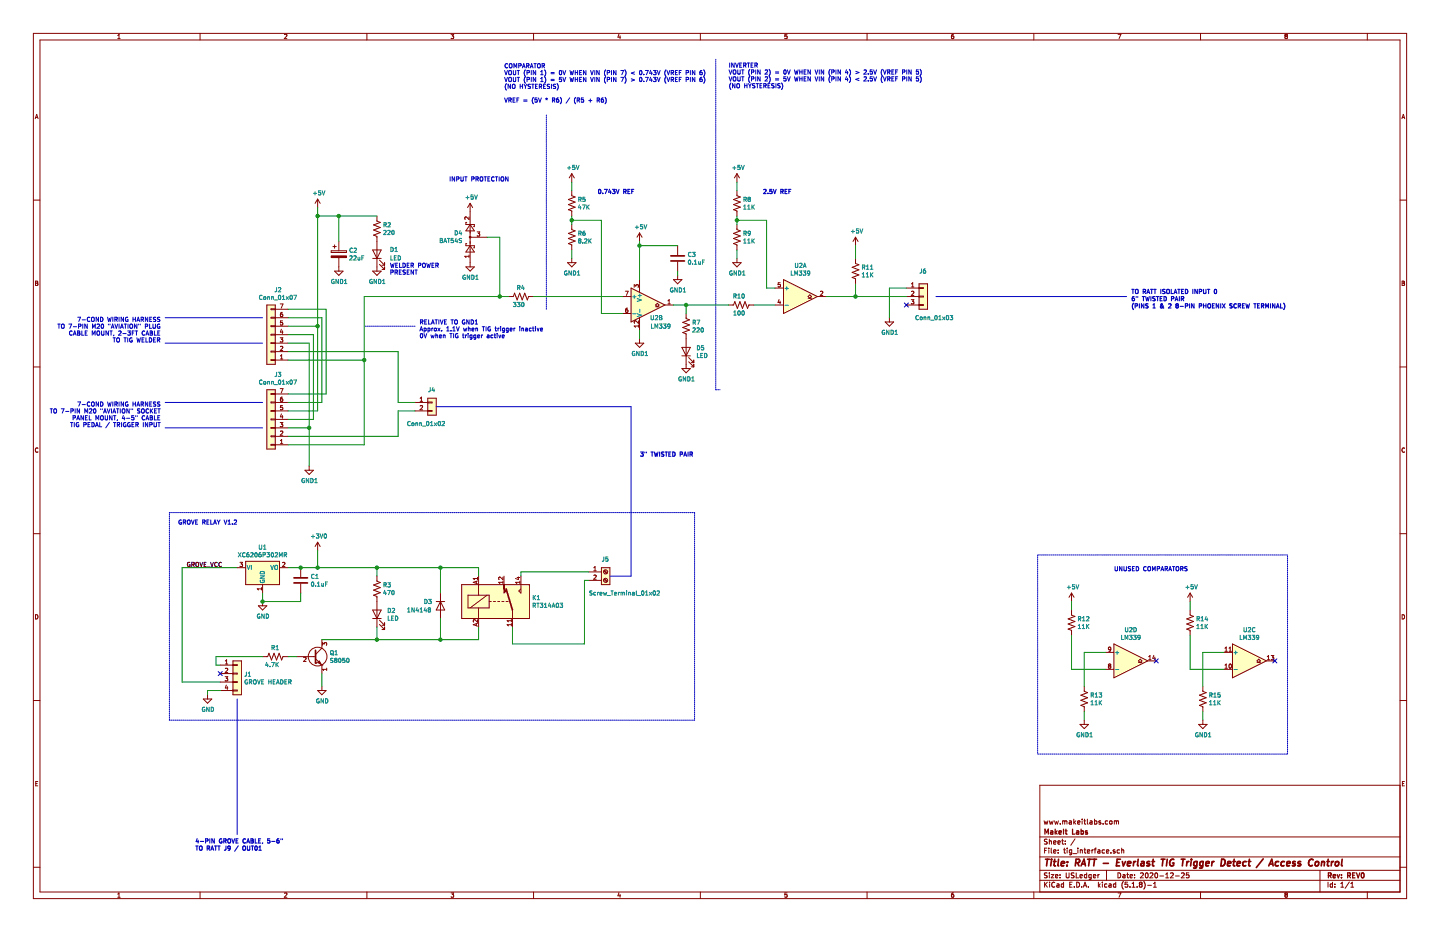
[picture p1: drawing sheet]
EESchema Schematic File Version 4
EELAYER 30 0
EELAYER END
$Descr USLedger 17000 11000
encoding utf-8
Sheet 1 1
Title "RATT - Everlast TIG Trigger Detect / Access Control"
Date "2020-12-25"
Rev "REV0"
Comp "MakeIt Labs"
Comment1 "www.makeitlabs.com"
Comment2 ""
Comment3 ""
Comment4 ""
$EndDescr
$Comp
L Comparator:LM339 U2
U 1 1
P 9450 3500
F 0 "U2" H 9450 3867 50  0000 C CNN
F 1 "LM339" H 9450 3776 50  0000 C CNN
F 2 "" H 9400 3600 50  0001 C CNN
F 3 "https://www.st.com/resource/en/datasheet/lm139.pdf" H 9500 3700 50  0001 C CNN
	1    9450 3500
	1    0    0    -1  
$EndComp
$Comp
L Comparator:LM339 U2
U 2 1
P 7650 3600
F 0 "U2" H 7750 3450 50  0000 C CNN
F 1 "LM339" H 7800 3350 50  0000 C CNN
F 2 "" H 7600 3700 50  0001 C CNN
F 3 "https://www.st.com/resource/en/datasheet/lm139.pdf" H 7700 3800 50  0001 C CNN
	2    7650 3600
	1    0    0    -1  
$EndComp
$Comp
L Comparator:LM339 U2
U 3 1
P 14750 7800
F 0 "U2" H 14750 8167 50  0000 C CNN
F 1 "LM339" H 14750 8076 50  0000 C CNN
F 2 "" H 14700 7900 50  0001 C CNN
F 3 "https://www.st.com/resource/en/datasheet/lm139.pdf" H 14800 8000 50  0001 C CNN
	3    14750 7800
	1    0    0    -1  
$EndComp
$Comp
L Comparator:LM339 U2
U 4 1
P 13350 7800
F 0 "U2" H 13350 8167 50  0000 C CNN
F 1 "LM339" H 13350 8076 50  0000 C CNN
F 2 "" H 13300 7900 50  0001 C CNN
F 3 "https://www.st.com/resource/en/datasheet/lm139.pdf" H 13400 8000 50  0001 C CNN
	4    13350 7800
	1    0    0    -1  
$EndComp
$Comp
L Comparator:LM339 U2
U 5 1
P 7650 3600
F 0 "U2" H 7608 3600 50  0001 L CNN
F 1 "LM339" H 7608 3555 50  0001 L CNN
F 2 "" H 7600 3700 50  0001 C CNN
F 3 "https://www.st.com/resource/en/datasheet/lm139.pdf" H 7700 3800 50  0001 C CNN
	5    7650 3600
	1    0    0    -1  
$EndComp
$Comp
L Connector_Generic:Conn_01x07 J2
U 1 1
P 3200 3950
F 0 "J2" H 3118 3425 50  0000 C CNN
F 1 "Conn_01x07" H 3118 3516 50  0000 C CNN
F 2 "" H 3200 3950 50  0001 C CNN
F 3 "~" H 3200 3950 50  0001 C CNN
	1    3200 3950
	-1   0    0    1   
$EndComp
$Comp
L Connector_Generic:Conn_01x07 J3
U 1 1
P 3200 4950
F 0 "J3" H 3118 4425 50  0000 C CNN
F 1 "Conn_01x07" H 3118 4516 50  0000 C CNN
F 2 "" H 3200 4950 50  0001 C CNN
F 3 "~" H 3200 4950 50  0001 C CNN
	1    3200 4950
	-1   0    0    1   
$EndComp
Wire Wire Line
	3400 3650 3850 3650
Wire Wire Line
	3850 3650 3850 4650
Wire Wire Line
	3850 4650 3400 4650
Wire Wire Line
	3400 3750 3800 3750
Wire Wire Line
	3800 3750 3800 4750
Wire Wire Line
	3800 4750 3400 4750
Wire Wire Line
	3400 3850 3750 3850
Wire Wire Line
	3750 3850 3750 4850
Wire Wire Line
	3750 4850 3400 4850
Wire Wire Line
	3400 3950 3700 3950
Wire Wire Line
	3700 3950 3700 4950
Wire Wire Line
	3700 4950 3400 4950
Wire Wire Line
	3400 4050 3650 4050
Wire Wire Line
	3650 4050 3650 5050
Wire Wire Line
	3650 5050 3400 5050
Wire Wire Line
	3400 4250 4300 4250
Wire Wire Line
	4300 4250 4300 5250
Wire Wire Line
	4300 5250 3400 5250
$Comp
L Relay:RT314A03 K1
U 1 1
P 5850 7100
F 0 "K1" H 6280 7146 50  0000 L CNN
F 1 "RT314A03" H 6280 7055 50  0000 L CNN
F 2 "Relay_THT:Relay_SPDT_Schrack-RT1-16A-FormC_RM5mm" H 7400 7050 50  0001 C CNN
F 3 "https://www.te.com/commerce/DocumentDelivery/DDEController?Action=srchrtrv&DocNm=RT1_bistable&DocType=DS&DocLang=English" H 5850 7100 50  0001 C CNN
	1    5850 7100
	1    0    0    -1  
$EndComp
Wire Wire Line
	3650 5050 3650 5500
Connection ~ 3650 5050
$Comp
L power:GND1 #PWR03
U 1 1
P 3650 5500
F 0 "#PWR03" H 3650 5250 50  0001 C CNN
F 1 "GND1" H 3655 5327 50  0000 C CNN
F 2 "" H 3650 5500 50  0001 C CNN
F 3 "" H 3650 5500 50  0001 C CNN
	1    3650 5500
	1    0    0    -1  
$EndComp
$Comp
L Device:LED D5
U 1 1
P 8100 4150
F 0 "D5" V 8139 4032 50  0000 R CNN
F 1 "LED" V 8048 4032 50  0000 R CNN
F 2 "" H 8100 4150 50  0001 C CNN
F 3 "~" H 8100 4150 50  0001 C CNN
	1    8100 4150
	0    -1   -1   0   
$EndComp
$Comp
L Device:R_US R7
U 1 1
P 8100 3850
F 0 "R7" H 8168 3896 50  0000 L CNN
F 1 "220" H 8168 3805 50  0000 L CNN
F 2 "" V 8140 3840 50  0001 C CNN
F 3 "~" H 8100 3850 50  0001 C CNN
	1    8100 3850
	1    0    0    -1  
$EndComp
$Comp
L power:GND1 #PWR016
U 1 1
P 8100 4300
F 0 "#PWR016" H 8100 4050 50  0001 C CNN
F 1 "GND1" H 8105 4127 50  0000 C CNN
F 2 "" H 8100 4300 50  0001 C CNN
F 3 "" H 8100 4300 50  0001 C CNN
	1    8100 4300
	1    0    0    -1  
$EndComp
Wire Wire Line
	7950 3600 8100 3600
Wire Wire Line
	8100 3600 8100 3700
$Comp
L power:GND1 #PWR014
U 1 1
P 7550 4000
F 0 "#PWR014" H 7550 3750 50  0001 C CNN
F 1 "GND1" H 7555 3827 50  0000 C CNN
F 2 "" H 7550 4000 50  0001 C CNN
F 3 "" H 7550 4000 50  0001 C CNN
	1    7550 4000
	1    0    0    -1  
$EndComp
Wire Wire Line
	7550 3900 7550 4000
Wire Wire Line
	8900 3600 9150 3600
$Comp
L Device:R_US R10
U 1 1
P 8750 3600
F 0 "R10" V 8850 3550 50  0000 L CNN
F 1 "100" V 8650 3550 50  0000 L CNN
F 2 "" V 8790 3590 50  0001 C CNN
F 3 "~" H 8750 3600 50  0001 C CNN
	1    8750 3600
	0    -1   -1   0   
$EndComp
$Comp
L power:+5V #PWR013
U 1 1
P 7550 2850
F 0 "#PWR013" H 7550 2700 50  0001 C CNN
F 1 "+5V" H 7565 3023 50  0000 C CNN
F 2 "" H 7550 2850 50  0001 C CNN
F 3 "" H 7550 2850 50  0001 C CNN
	1    7550 2850
	1    0    0    -1  
$EndComp
$Comp
L Device:C C3
U 1 1
P 8000 3050
F 0 "C3" H 8115 3096 50  0000 L CNN
F 1 "0.1uF" H 8115 3005 50  0000 L CNN
F 2 "" H 8038 2900 50  0001 C CNN
F 3 "~" H 8000 3050 50  0001 C CNN
	1    8000 3050
	1    0    0    -1  
$EndComp
$Comp
L power:GND1 #PWR015
U 1 1
P 8000 3250
F 0 "#PWR015" H 8000 3000 50  0001 C CNN
F 1 "GND1" H 8005 3077 50  0000 C CNN
F 2 "" H 8000 3250 50  0001 C CNN
F 3 "" H 8000 3250 50  0001 C CNN
	1    8000 3250
	1    0    0    -1  
$EndComp
Wire Wire Line
	8000 3250 8000 3200
Wire Wire Line
	8000 2900 7550 2900
Wire Wire Line
	7550 2850 7550 2900
Connection ~ 7550 2900
Wire Wire Line
	7550 2900 7550 3300
$Comp
L Connector_Generic:Conn_01x03 J6
U 1 1
P 10900 3500
F 0 "J6" H 10850 3800 50  0000 L CNN
F 1 "Conn_01x03" H 10800 3250 50  0000 L CNN
F 2 "" H 10900 3500 50  0001 C CNN
F 3 "~" H 10900 3500 50  0001 C CNN
	1    10900 3500
	1    0    0    -1  
$EndComp
Wire Wire Line
	10100 3500 10700 3500
$Comp
L power:GND1 #PWR020
U 1 1
P 10500 3750
F 0 "#PWR020" H 10500 3500 50  0001 C CNN
F 1 "GND1" H 10505 3577 50  0000 C CNN
F 2 "" H 10500 3750 50  0001 C CNN
F 3 "" H 10500 3750 50  0001 C CNN
	1    10500 3750
	1    0    0    -1  
$EndComp
NoConn ~ 10700 3600
Wire Wire Line
	10700 3400 10500 3400
Wire Wire Line
	10500 3400 10500 3750
$Comp
L Device:R_US R11
U 1 1
P 10100 3200
F 0 "R11" H 10168 3246 50  0000 L CNN
F 1 "11K" H 10168 3155 50  0000 L CNN
F 2 "" V 10140 3190 50  0001 C CNN
F 3 "~" H 10100 3200 50  0001 C CNN
	1    10100 3200
	1    0    0    -1  
$EndComp
$Comp
L power:+5V #PWR019
U 1 1
P 10100 2900
F 0 "#PWR019" H 10100 2750 50  0001 C CNN
F 1 "+5V" H 10115 3073 50  0000 C CNN
F 2 "" H 10100 2900 50  0001 C CNN
F 3 "" H 10100 2900 50  0001 C CNN
	1    10100 2900
	1    0    0    -1  
$EndComp
Wire Wire Line
	10100 2900 10100 3050
Wire Wire Line
	10100 3350 10100 3500
$Comp
L Device:R_US R8
U 1 1
P 8700 2400
F 0 "R8" H 8768 2446 50  0000 L CNN
F 1 "11K" H 8768 2355 50  0000 L CNN
F 2 "" V 8740 2390 50  0001 C CNN
F 3 "~" H 8700 2400 50  0001 C CNN
	1    8700 2400
	1    0    0    -1  
$EndComp
$Comp
L Device:R_US R9
U 1 1
P 8700 2800
F 0 "R9" H 8768 2846 50  0000 L CNN
F 1 "11K" H 8768 2755 50  0000 L CNN
F 2 "" V 8740 2790 50  0001 C CNN
F 3 "~" H 8700 2800 50  0001 C CNN
	1    8700 2800
	1    0    0    -1  
$EndComp
$Comp
L power:GND1 #PWR018
U 1 1
P 8700 3050
F 0 "#PWR018" H 8700 2800 50  0001 C CNN
F 1 "GND1" H 8705 2877 50  0000 C CNN
F 2 "" H 8700 3050 50  0001 C CNN
F 3 "" H 8700 3050 50  0001 C CNN
	1    8700 3050
	1    0    0    -1  
$EndComp
Wire Wire Line
	8700 2950 8700 3050
Wire Wire Line
	8700 2550 8700 2600
$Comp
L power:+5V #PWR017
U 1 1
P 8700 2150
F 0 "#PWR017" H 8700 2000 50  0001 C CNN
F 1 "+5V" H 8715 2323 50  0000 C CNN
F 2 "" H 8700 2150 50  0001 C CNN
F 3 "" H 8700 2150 50  0001 C CNN
	1    8700 2150
	1    0    0    -1  
$EndComp
Wire Wire Line
	8700 2150 8700 2250
Wire Wire Line
	8700 2600 9050 2600
Wire Wire Line
	9050 2600 9050 3400
Wire Wire Line
	9050 3400 9150 3400
Connection ~ 8700 2600
Wire Wire Line
	8700 2600 8700 2650
$Comp
L Device:R_US R5
U 1 1
P 6750 2400
F 0 "R5" H 6818 2446 50  0000 L CNN
F 1 "47K" H 6818 2355 50  0000 L CNN
F 2 "" V 6790 2390 50  0001 C CNN
F 3 "~" H 6750 2400 50  0001 C CNN
	1    6750 2400
	1    0    0    -1  
$EndComp
$Comp
L Device:R_US R6
U 1 1
P 6750 2800
F 0 "R6" H 6818 2846 50  0000 L CNN
F 1 "8.2K" H 6818 2755 50  0000 L CNN
F 2 "" V 6790 2790 50  0001 C CNN
F 3 "~" H 6750 2800 50  0001 C CNN
	1    6750 2800
	1    0    0    -1  
$EndComp
$Comp
L power:GND1 #PWR012
U 1 1
P 6750 3050
F 0 "#PWR012" H 6750 2800 50  0001 C CNN
F 1 "GND1" H 6755 2877 50  0000 C CNN
F 2 "" H 6750 3050 50  0001 C CNN
F 3 "" H 6750 3050 50  0001 C CNN
	1    6750 3050
	1    0    0    -1  
$EndComp
Wire Wire Line
	6750 2950 6750 3050
Wire Wire Line
	6750 2550 6750 2600
$Comp
L power:+5V #PWR011
U 1 1
P 6750 2150
F 0 "#PWR011" H 6750 2000 50  0001 C CNN
F 1 "+5V" H 6765 2323 50  0000 C CNN
F 2 "" H 6750 2150 50  0001 C CNN
F 3 "" H 6750 2150 50  0001 C CNN
	1    6750 2150
	1    0    0    -1  
$EndComp
Wire Wire Line
	6750 2150 6750 2250
Wire Wire Line
	6750 2600 7100 2600
Connection ~ 6750 2600
Wire Wire Line
	6750 2600 6750 2650
Wire Wire Line
	7350 3700 7100 3700
Wire Wire Line
	7100 3700 7100 2600
Text Notes 7050 2300 0    50   ~ 10
0.743V REF\n
Text Notes 9000 2300 0    50   ~ 10
2.5V REF\n
$Comp
L Device:R_US R4
U 1 1
P 6150 3500
F 0 "R4" V 6250 3450 50  0000 L CNN
F 1 "330" V 6050 3450 50  0000 L CNN
F 2 "" V 6190 3490 50  0001 C CNN
F 3 "~" H 6150 3500 50  0001 C CNN
	1    6150 3500
	0    -1   -1   0   
$EndComp
Wire Wire Line
	6300 3500 7350 3500
Wire Wire Line
	4300 4250 4300 3500
Connection ~ 4300 4250
$Comp
L Diode:BAT54S D4
U 1 1
P 5550 2800
F 0 "D4" V 5596 2888 50  0000 L CNN
F 1 "BAT54S" V 5505 2888 50  0000 L CNN
F 2 "Package_TO_SOT_SMD:SOT-23" H 5625 2925 50  0001 L CNN
F 3 "https://www.diodes.com/assets/Datasheets/ds11005.pdf" H 5430 2800 50  0001 C CNN
	1    5550 2800
	0    -1   -1   0   
$EndComp
$Comp
L power:GND1 #PWR010
U 1 1
P 5550 3100
F 0 "#PWR010" H 5550 2850 50  0001 C CNN
F 1 "GND1" H 5555 2927 50  0000 C CNN
F 2 "" H 5550 3100 50  0001 C CNN
F 3 "" H 5550 3100 50  0001 C CNN
	1    5550 3100
	1    0    0    -1  
$EndComp
Wire Wire Line
	5750 2800 5900 2800
Wire Wire Line
	5900 2800 5900 3500
$Comp
L power:+5V #PWR09
U 1 1
P 5550 2500
F 0 "#PWR09" H 5550 2350 50  0001 C CNN
F 1 "+5V" H 5565 2673 50  0000 C CNN
F 2 "" H 5550 2500 50  0001 C CNN
F 3 "" H 5550 2500 50  0001 C CNN
	1    5550 2500
	1    0    0    -1  
$EndComp
$Comp
L Device:R_US R12
U 1 1
P 12650 7350
F 0 "R12" H 12718 7396 50  0000 L CNN
F 1 "11K" H 12718 7305 50  0000 L CNN
F 2 "" V 12690 7340 50  0001 C CNN
F 3 "~" H 12650 7350 50  0001 C CNN
	1    12650 7350
	1    0    0    -1  
$EndComp
$Comp
L power:+5V #PWR021
U 1 1
P 12650 7100
F 0 "#PWR021" H 12650 6950 50  0001 C CNN
F 1 "+5V" H 12665 7273 50  0000 C CNN
F 2 "" H 12650 7100 50  0001 C CNN
F 3 "" H 12650 7100 50  0001 C CNN
	1    12650 7100
	1    0    0    -1  
$EndComp
Wire Wire Line
	12650 7100 12650 7200
Wire Wire Line
	13050 7900 12650 7900
Wire Wire Line
	12650 7500 12650 7900
$Comp
L Device:R_US R13
U 1 1
P 12800 8250
F 0 "R13" H 12868 8296 50  0000 L CNN
F 1 "11K" H 12868 8205 50  0000 L CNN
F 2 "" V 12840 8240 50  0001 C CNN
F 3 "~" H 12800 8250 50  0001 C CNN
	1    12800 8250
	1    0    0    -1  
$EndComp
$Comp
L power:GND1 #PWR022
U 1 1
P 12800 8500
F 0 "#PWR022" H 12800 8250 50  0001 C CNN
F 1 "GND1" H 12805 8327 50  0000 C CNN
F 2 "" H 12800 8500 50  0001 C CNN
F 3 "" H 12800 8500 50  0001 C CNN
	1    12800 8500
	1    0    0    -1  
$EndComp
Wire Wire Line
	12800 8400 12800 8500
Wire Wire Line
	12800 8100 12800 7700
Wire Wire Line
	12800 7700 13050 7700
$Comp
L Device:R_US R14
U 1 1
P 14050 7350
F 0 "R14" H 14118 7396 50  0000 L CNN
F 1 "11K" H 14118 7305 50  0000 L CNN
F 2 "" V 14090 7340 50  0001 C CNN
F 3 "~" H 14050 7350 50  0001 C CNN
	1    14050 7350
	1    0    0    -1  
$EndComp
$Comp
L power:+5V #PWR023
U 1 1
P 14050 7100
F 0 "#PWR023" H 14050 6950 50  0001 C CNN
F 1 "+5V" H 14065 7273 50  0000 C CNN
F 2 "" H 14050 7100 50  0001 C CNN
F 3 "" H 14050 7100 50  0001 C CNN
	1    14050 7100
	1    0    0    -1  
$EndComp
Wire Wire Line
	14050 7100 14050 7200
Wire Wire Line
	14450 7900 14050 7900
Wire Wire Line
	14050 7500 14050 7900
$Comp
L Device:R_US R15
U 1 1
P 14200 8250
F 0 "R15" H 14268 8296 50  0000 L CNN
F 1 "11K" H 14268 8205 50  0000 L CNN
F 2 "" V 14240 8240 50  0001 C CNN
F 3 "~" H 14200 8250 50  0001 C CNN
	1    14200 8250
	1    0    0    -1  
$EndComp
$Comp
L power:GND1 #PWR024
U 1 1
P 14200 8500
F 0 "#PWR024" H 14200 8250 50  0001 C CNN
F 1 "GND1" H 14205 8327 50  0000 C CNN
F 2 "" H 14200 8500 50  0001 C CNN
F 3 "" H 14200 8500 50  0001 C CNN
	1    14200 8500
	1    0    0    -1  
$EndComp
Wire Wire Line
	14200 8400 14200 8500
Wire Wire Line
	14200 8100 14200 7700
Wire Wire Line
	14200 7700 14450 7700
NoConn ~ 13650 7800
NoConn ~ 15050 7800
Text Notes 13150 6750 0    50   ~ 0
UNUSED COMPARATORS\n
Wire Notes Line
	15200 8900 15200 6550
Wire Notes Line
	15200 6550 12250 6550
Wire Notes Line
	12250 6550 12250 8900
Wire Notes Line
	12250 8900 15200 8900
$Comp
L Regulator_Linear:XC6206PxxxMR U1
U 1 1
P 3100 6700
F 0 "U1" H 3100 6942 50  0000 C CNN
F 1 "XC6206P302MR" H 3100 6851 50  0000 C CNN
F 2 "Package_TO_SOT_SMD:SOT-23" H 3100 6925 50  0001 C CIN
F 3 "https://www.torexsemi.com/file/xc6206/XC6206.pdf" H 3100 6700 50  0001 C CNN
	1    3100 6700
	1    0    0    -1  
$EndComp
Wire Wire Line
	3400 6700 3550 6700
$Comp
L power:GND #PWR02
U 1 1
P 3100 7100
F 0 "#PWR02" H 3100 6850 50  0001 C CNN
F 1 "GND" H 3105 6927 50  0000 C CNN
F 2 "" H 3100 7100 50  0001 C CNN
F 3 "" H 3100 7100 50  0001 C CNN
	1    3100 7100
	1    0    0    -1  
$EndComp
$Comp
L Device:C C1
U 1 1
P 3550 6850
F 0 "C1" H 3665 6896 50  0000 L CNN
F 1 "0.1uF" H 3665 6805 50  0000 L CNN
F 2 "" H 3588 6700 50  0001 C CNN
F 3 "~" H 3550 6850 50  0001 C CNN
	1    3550 6850
	1    0    0    -1  
$EndComp
Connection ~ 3550 6700
Wire Wire Line
	3550 6700 3750 6700
Wire Wire Line
	3100 7100 3100 7000
Wire Wire Line
	3550 7000 3550 7100
Wire Wire Line
	3550 7100 3100 7100
Connection ~ 3100 7100
$Comp
L Connector_Generic:Conn_01x04 J1
U 1 1
P 2800 7950
F 0 "J1" H 2880 7942 50  0000 L CNN
F 1 "GROVE HEADER" H 2880 7851 50  0000 L CNN
F 2 "" H 2800 7950 50  0001 C CNN
F 3 "~" H 2800 7950 50  0001 C CNN
	1    2800 7950
	1    0    0    -1  
$EndComp
$Comp
L power:+3V0 #PWR05
U 1 1
P 3750 6500
F 0 "#PWR05" H 3750 6350 50  0001 C CNN
F 1 "+3V0" H 3765 6673 50  0000 C CNN
F 2 "" H 3750 6500 50  0001 C CNN
F 3 "" H 3750 6500 50  0001 C CNN
	1    3750 6500
	1    0    0    -1  
$EndComp
Wire Wire Line
	3750 6500 3750 6700
Wire Wire Line
	2600 8050 2150 8050
Wire Wire Line
	2150 8050 2150 6700
Wire Wire Line
	2150 6700 2800 6700
$Comp
L power:GND #PWR01
U 1 1
P 2450 8200
F 0 "#PWR01" H 2450 7950 50  0001 C CNN
F 1 "GND" H 2455 8027 50  0000 C CNN
F 2 "" H 2450 8200 50  0001 C CNN
F 3 "" H 2450 8200 50  0001 C CNN
	1    2450 8200
	1    0    0    -1  
$EndComp
Wire Wire Line
	2450 8200 2450 8150
Wire Wire Line
	2450 8150 2600 8150
$Comp
L Device:R_US R1
U 1 1
P 3250 7750
F 0 "R1" V 3350 7700 50  0000 L CNN
F 1 "4.7K" V 3150 7700 50  0000 L CNN
F 2 "" V 3290 7740 50  0001 C CNN
F 3 "~" H 3250 7750 50  0001 C CNN
	1    3250 7750
	0    -1   -1   0   
$EndComp
$Comp
L Transistor_BJT:S8050 Q1
U 1 1
P 3700 7750
F 0 "Q1" H 3890 7796 50  0000 L CNN
F 1 "S8050" H 3890 7705 50  0000 L CNN
F 2 "Package_TO_SOT_THT:TO-92_Inline" H 3900 7675 50  0001 L CIN
F 3 "http://www.unisonic.com.tw/datasheet/S8050.pdf" H 3700 7750 50  0001 L CNN
	1    3700 7750
	1    0    0    -1  
$EndComp
Wire Wire Line
	3400 7750 3500 7750
Wire Wire Line
	2600 7850 2550 7850
Wire Wire Line
	2550 7850 2550 7750
Wire Wire Line
	2550 7750 3100 7750
NoConn ~ 2600 7950
$Comp
L power:GND #PWR06
U 1 1
P 3800 8100
F 0 "#PWR06" H 3800 7850 50  0001 C CNN
F 1 "GND" H 3805 7927 50  0000 C CNN
F 2 "" H 3800 8100 50  0001 C CNN
F 3 "" H 3800 8100 50  0001 C CNN
	1    3800 8100
	1    0    0    -1  
$EndComp
Wire Wire Line
	3800 8100 3800 7950
Wire Wire Line
	5650 6700 5650 6800
Wire Wire Line
	3750 6700 4450 6700
Wire Wire Line
	5650 7400 5650 7550
Wire Wire Line
	5650 7550 5200 7550
$Comp
L Diode:1N4148 D3
U 1 1
P 5200 7150
F 0 "D3" V 5150 6950 50  0000 L CNN
F 1 "1N4148" V 5250 6750 50  0000 L CNN
F 2 "Diode_THT:D_DO-35_SOD27_P7.62mm_Horizontal" H 5200 6975 50  0001 C CNN
F 3 "https://assets.nexperia.com/documents/data-sheet/1N4148_1N4448.pdf" H 5200 7150 50  0001 C CNN
	1    5200 7150
	0    1    1    0   
$EndComp
Wire Wire Line
	5200 7000 5200 6700
Connection ~ 5200 6700
Wire Wire Line
	5200 6700 5650 6700
Wire Wire Line
	5200 7300 5200 7550
Connection ~ 5200 7550
Wire Wire Line
	5200 7550 4450 7550
Text Label 2200 6700 0    50   ~ 0
GROVE_VCC
Connection ~ 3750 6700
$Comp
L Connector:Screw_Terminal_01x02 J5
U 1 1
P 7150 6750
F 0 "J5" H 7100 6900 50  0000 L CNN
F 1 "Screw_Terminal_01x02" H 6950 6500 50  0000 L CNN
F 2 "" H 7150 6750 50  0001 C CNN
F 3 "~" H 7150 6750 50  0001 C CNN
	1    7150 6750
	1    0    0    -1  
$EndComp
Wire Wire Line
	6950 6750 6150 6750
Wire Wire Line
	6150 6750 6150 6800
Wire Wire Line
	6050 7400 6050 7600
Wire Wire Line
	6050 7600 6900 7600
Wire Wire Line
	6900 7600 6900 6850
Wire Wire Line
	6900 6850 6950 6850
$Comp
L Connector_Generic:Conn_01x02 J4
U 1 1
P 5100 4750
F 0 "J4" H 5050 4900 50  0000 L CNN
F 1 "Conn_01x02" H 4800 4500 50  0000 L CNN
F 2 "" H 5100 4750 50  0001 C CNN
F 3 "~" H 5100 4750 50  0001 C CNN
	1    5100 4750
	1    0    0    -1  
$EndComp
Wire Wire Line
	3400 4150 4700 4150
Wire Wire Line
	4700 4150 4700 4750
Wire Wire Line
	4700 4750 4900 4750
Wire Wire Line
	3400 5150 4700 5150
Wire Wire Line
	4700 5150 4700 4850
Wire Wire Line
	4700 4850 4900 4850
$Comp
L Device:LED D2
U 1 1
P 4450 7250
F 0 "D2" V 4489 7132 50  0000 R CNN
F 1 "LED" V 4398 7132 50  0000 R CNN
F 2 "" H 4450 7250 50  0001 C CNN
F 3 "~" H 4450 7250 50  0001 C CNN
	1    4450 7250
	0    -1   -1   0   
$EndComp
$Comp
L Device:R_US R3
U 1 1
P 4450 6950
F 0 "R3" H 4518 6996 50  0000 L CNN
F 1 "470" H 4518 6905 50  0000 L CNN
F 2 "" V 4490 6940 50  0001 C CNN
F 3 "~" H 4450 6950 50  0001 C CNN
	1    4450 6950
	1    0    0    -1  
$EndComp
Wire Wire Line
	4450 6800 4450 6700
Connection ~ 4450 6700
Wire Wire Line
	4450 6700 5200 6700
Wire Wire Line
	4450 7400 4450 7550
Connection ~ 4450 7550
Wire Wire Line
	4450 7550 3800 7550
Wire Notes Line
	2000 6050 8200 6050
Wire Notes Line
	8200 6050 8200 8500
Wire Notes Line
	8200 8500 2000 8500
Wire Notes Line
	2000 8500 2000 6050
Text Notes 2100 6200 0    50   ~ 0
GROVE RELAY V1.2
Wire Notes Line style solid
	7200 6800 7450 6800
Wire Notes Line style solid
	7450 6800 7450 4800
Wire Notes Line style solid
	7450 4800 5150 4800
Text Notes 4950 4000 0    50   ~ 0
RELATIVE TO GND1\nApprox. 1.1V when TIG trigger inactive\n0V when TIG trigger active
Wire Notes Line
	4900 3850 4300 3850
Text Notes 7550 5400 0    50   ~ 10
3" TWISTED PAIR
Text Notes 5950 1300 0    50   ~ 0
COMPARATOR\nVOUT (PIN 1) = 0V WHEN VIN (PIN 7) < 0.743V (VREF PIN 6)\nVOUT (PIN 1) = 5V WHEN VIN (PIN 7) > 0.743V (VREF PIN 6)\n(NO HYSTERESIS)\n\nVREF = (5V * R6) / (R5 + R6)\n\n
Text Notes 8600 1050 0    50   ~ 0
INVERTER\nVOUT (PIN 2) = 0V WHEN VIN (PIN 4) > 2.5V (VREF PIN 5)\nVOUT (PIN 2) = 5V WHEN VIN (PIN 4) < 2.5V (VREF PIN 5)\n(NO HYSTERESIS)\n
Wire Wire Line
	4300 3500 5900 3500
Text Notes 1900 5050 2    50   ~ 0
7-COND WIRING HARNESS\nTO 7-PIN M20 "AVIATION" SOCKET\nPANEL MOUNT, 4-5" CABLE\nTIG PEDAL / TRIGGER INPUT
Wire Notes Line style solid
	1950 4750 3100 4750
Wire Notes Line style solid
	1950 5050 3100 5050
Text Notes 1900 4050 2    50   ~ 0
7-COND WIRING HARNESS\nTO 7-PIN M20 "AVIATION" PLUG\nCABLE MOUNT, 2-3FT CABLE\nTO TIG WELDER
Wire Notes Line style solid
	1950 3750 3100 3750
Wire Notes Line style solid
	1950 4050 3100 4050
Wire Notes Line
	8450 700  8450 4600
Wire Notes Line
	8450 4600 8500 4600
Connection ~ 8100 3600
Wire Wire Line
	8100 3600 8600 3600
Connection ~ 5900 3500
Wire Wire Line
	5900 3500 6000 3500
Wire Notes Line
	6450 3650 6450 1350
Text Notes 5300 2150 0    50   ~ 0
INPUT PROTECTION
Wire Notes Line style solid
	2800 8250 2800 9850
Text Notes 2300 10050 0    50   ~ 10
4-PIN GROVE CABLE, 5-6"\nTO RATT J9 / OUT01
Wire Notes Line style solid
	11050 3500 13300 3500
Text Notes 13350 3650 0    50   ~ 10
TO RATT ISOLATED INPUT 0\n6" TWISTED PAIR\n(PINS 1 & 2 8-PIN PHOENIX SCREW TERMINAL)
Connection ~ 3750 3850
Text Notes 4600 3250 0    50   ~ 0
WELDER POWER\nPRESENT\n
Wire Wire Line
	3750 2550 3750 2450
Connection ~ 3750 2550
Connection ~ 4000 2550
Wire Wire Line
	4000 2550 4450 2550
$Comp
L power:GND1 #PWR08
U 1 1
P 4450 3150
F 0 "#PWR08" H 4450 2900 50  0001 C CNN
F 1 "GND1" H 4455 2977 50  0000 C CNN
F 2 "" H 4450 3150 50  0001 C CNN
F 3 "" H 4450 3150 50  0001 C CNN
	1    4450 3150
	1    0    0    -1  
$EndComp
$Comp
L Device:R_US R2
U 1 1
P 4450 2700
F 0 "R2" H 4518 2746 50  0000 L CNN
F 1 "220" H 4518 2655 50  0000 L CNN
F 2 "" V 4490 2690 50  0001 C CNN
F 3 "~" H 4450 2700 50  0001 C CNN
	1    4450 2700
	1    0    0    -1  
$EndComp
$Comp
L Device:LED D1
U 1 1
P 4450 3000
F 0 "D1" V 4500 2850 50  0000 R CNN
F 1 "LED" V 4400 2850 50  0000 R CNN
F 2 "" H 4450 3000 50  0001 C CNN
F 3 "~" H 4450 3000 50  0001 C CNN
	1    4450 3000
	0    -1   -1   0   
$EndComp
Wire Wire Line
	4000 2550 4000 2850
Wire Wire Line
	3750 2550 4000 2550
$Comp
L power:GND1 #PWR07
U 1 1
P 4000 3150
F 0 "#PWR07" H 4000 2900 50  0001 C CNN
F 1 "GND1" H 4005 2977 50  0000 C CNN
F 2 "" H 4000 3150 50  0001 C CNN
F 3 "" H 4000 3150 50  0001 C CNN
	1    4000 3150
	1    0    0    -1  
$EndComp
$Comp
L Device:CP C2
U 1 1
P 4000 3000
F 0 "C2" H 4118 3046 50  0000 L CNN
F 1 "22uF" H 4118 2955 50  0000 L CNN
F 2 "" H 4038 2850 50  0001 C CNN
F 3 "~" H 4000 3000 50  0001 C CNN
	1    4000 3000
	1    0    0    -1  
$EndComp
$Comp
L power:+5V #PWR04
U 1 1
P 3750 2450
F 0 "#PWR04" H 3750 2300 50  0001 C CNN
F 1 "+5V" H 3765 2623 50  0000 C CNN
F 2 "" H 3750 2450 50  0001 C CNN
F 3 "" H 3750 2450 50  0001 C CNN
	1    3750 2450
	1    0    0    -1  
$EndComp
Wire Wire Line
	3750 3850 3750 2550
Wire Wire Line
	9750 3500 10100 3500
Connection ~ 10100 3500
$EndSCHEMATC
